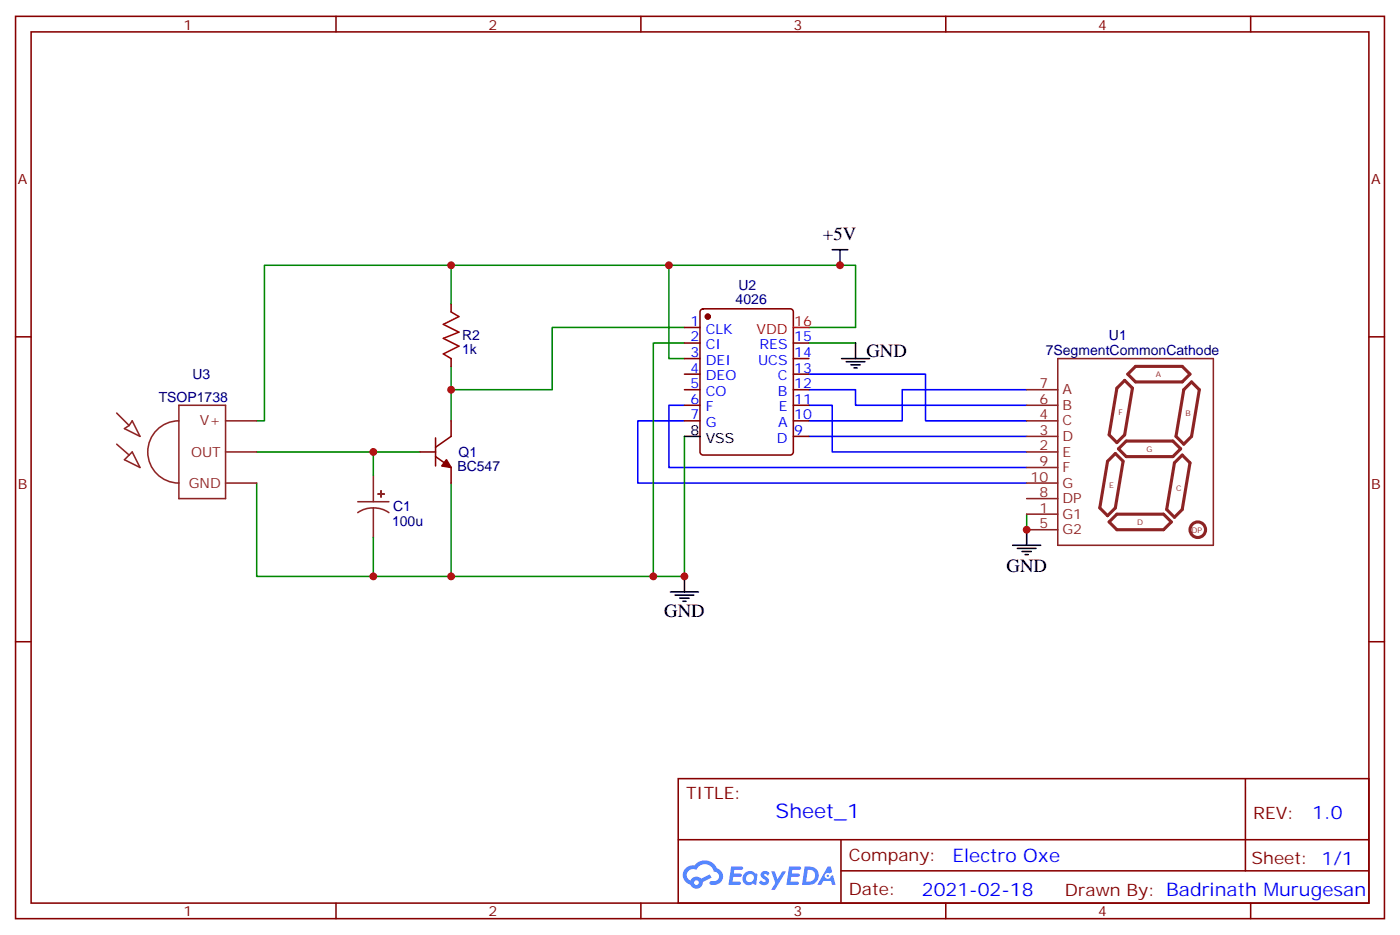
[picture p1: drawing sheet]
<svg xmlns="http://www.w3.org/2000/svg" width="317mm" height="212mm" viewBox="0 0 317 212" stroke-linecap="round" stroke-linejoin="round" font-family="sans-serif">
<g fill="none" stroke="#870000" stroke-width=".35">
<path d="M3.5 3.7h310.5v204.6h-310.5zM7.1 7.2h303.3v197.6h-303.3zM76.2 3.7v3.5M145.3 3.7v3.5M214.5 3.7v3.5M283.6 3.7v3.5M3.5 76.4h3.6M310.4 76.4h3.6M3.5 145.5h3.6M310.4 145.5h3.6M153.8 176.6h156.6v28.2h-156.6zM282.4 176.6v20.9"/>
<path d="M153.8 190.4h156.5M190.7 197.5h119.6M190.7 190.4v14.1M76.2 204.8v3.5M145.3 204.8v3.5M214.5 204.8v3.5M283.6 204.8v3.5"/>
</g>
<g fill="#5487ff">
<path d="M172.8 197.7a1.22 1.22 0 0 1 1.7 .3l-.4 .6a.47 .47 0 0 0-.3-.4 .47 .47 0 0 0-.5 .2v.1a1.55 1.55 0 0 1 1.1 1.5 1.34 1.34 0 0 1-2.3 .1l.5-.5 .7 .4a.29 .29 0 0 0 .4-.2 .29 .29 0 0 0-.3-.4 1.04 1.04 0 0 1-.6-1.7z"/>
<path d="M165.8 196.5h2.1a.43 .43 0 0 1 .5 .1 .43 .43 0 0 1 .1 .4l-.3 .2h-1.7l-.1 .9 1.7 .1a.37 .37 0 0 1 .1 .4 .37 .37 0 0 1-.3 .2h-1.6l-.2 1.1h1.3a.43 .43 0 0 1 .5 .1 .43 .43 0 0 1 .1 .5l-.3 .1h-2.5z"/>
<path d="M179 196.5h2.1a.43 .43 0 0 1 .4 .1 .43 .43 0 0 1 .1 .4l-.3 .2h-1.6l-.1 .9 1.6 .1a.36 .36 0 0 1 .2 .4 .36 .36 0 0 1-.4 .2h-1.6l-.1 1.1h1.3a.43 .43 0 0 1 .4 .1 .43 .43 0 0 1 .1 .5l-.3 .1h-2.4z"/>
<path d="M187.7 196.5h.7l.3 1.2-.6 .4a.69 .69 0 0 0-1 .2 .69 .69 0 0 0 .5 1 .69 .69 0 0 0 .8-.6l.5-.3 .6 2.2h-.8l-.2-.8h-1.8l-.5 .8h-.8z"/>
<path d="M174.9 197.6h.8l.6 1.8 1.1-1.8h.9l-2.6 4.2h-.8l.9-1.6z"/>
<path d="M182.5 196.5l-.6 4.1h1.3a2.11 2.11 0 0 0 2.5-2.1 2.11 2.11 0 0 0-2.5-2zM183.2 197.2a1.39 1.39 0 0 1 1.7 1.4 1.39 1.39 0 0 1-1.8 1.3h-.3z"/>
<path d="M168.8 198.1a1.47 1.47 0 0 0-.1 2.1 1.47 1.47 0 0 0 2.1 .1l.7 .3 .3-2.3-.2-.2h-.4a1.49 1.49 0 0 0-2.4 0zM169.5 198.5a.92 .92 0 0 1 1.5 .5 .92 .92 0 0 1-1.3 1 .9 .9 0 0 1-.2-1.5z"/>
<path d="M155.5 196.9a2.18 2.18 0 0 0 1.1 3.7 1.44 1.44 0 0 0 1.6 .9 1.44 1.44 0 0 0 1.2-1.5l2-1-.5-.7-1.9 1a1.47 1.47 0 0 0-2.4 .4 1.39 1.39 0 0 1-.7-2 1.39 1.39 0 0 1 2-.4 2.12 2.12 0 0 1 2.2-1.3 2.12 2.12 0 0 1 1.9 1.7 1.07 1.07 0 0 1 1.1 1 1.07 1.07 0 0 1-1 1.1h-.7a.43 .43 0 0 0-.5 .4 .43 .43 0 0 0 .4 .5 1.98 1.98 0 0 0 2.5-1.3 1.98 1.98 0 0 0-1.2-2.5 2.98 2.98 0 0 0-5.1-.7l-1.1 .1zM157.4 200.2a.55 .55 0 0 1 1.1 0 .55 .55 0 0 1-1.1 0z"/>
<circle cx="187.7" cy="198.6" r=".26"/>
</g>
<g fill="none" stroke="#008700" stroke-width=".35">
<path d="M102.3 60.1v8.9M151.7 60.1v21.2h3.5M155.2 74.3h-30v14.1h-22.9M155.2 77.8h-7v52.9h-90v-21.2M183.4 74.3h10.6v-14.2h-134v35.3h-1.8M183.4 77.8h10.6M102.3 83.1v12.3M155.2 99v31.7h-7M58.2 102.5h37M84.7 102.5v5.3M102.3 109.5v21.2M232.8 116.6v3.5"/>
<path d="M84.7 121.9v8.8"/>
</g>
<g fill="none" stroke="#000" stroke-width=".35">
<path d="M188.7 56.6h3.6M190.5 56.6v3.5M194 77.8v3.5M155.2 99h3.5M190.9 81.3h6.3M191.9 82h4.2M193 82.7h2.1M193.7 83.4h.7M152 134.2h6.4M153.1 134.9h4.2M154.2 135.6h2.1M154.9 136.3h.7"/>
<path d="M155.2 130.7v3.5M229.7 123.6h6.3M230.7 124.4h4.2M231.8 125.1h2.1M232.5 125.8h.7M232.8 120.1v3.5"/>
</g>
<path d="M155.2 95.4h-10.6v14.1h88.2M155.2 91.9h-3.5v14.1h81.1M183.4 91.9h5.3v10.6h44.1M183.4 84.8h26.5v10.6h22.9M183.4 88.4h10.6v3.5h38.8M183.4 99h49.4M232.8 88.4h-28.2v7h-21.2" fill="none" stroke="#00f" stroke-width=".35"/>
<path d="M102.3 70.7l1.8 1.1-3.6 1.8 3.6 1.7-3.6 1.4 3.6 1.8-3.6 1.8 1.8 1" fill="none" stroke="#a10000" stroke-width=".35"/>
<g fill="none" stroke="#870000" stroke-width=".35">
<path d="M102.3 69v1.7M155.2 74.3h3.5M155.2 77.8h3.5M159 70.2l.5-.2h19.7a.71 .71 0 0 1 .7 .7v31.8a.76 .76 0 0 1-.7 .7h-19.7a.76 .76 0 0 1-.8-.7v-31.8zM179.9 77.8h3.5M98.8 99.3v6.4M102.3 81.3v1.8M102.3 95.4v3.6l-3.5 2.4M155.2 81.3h3.5M155.2 84.8h3.5M155.2 88.4h3.5M155.2 91.9h3.5"/>
<path d="M155.2 95.4h3.5M179.9 81.3h3.5M179.9 84.8h3.5M179.9 88.4h3.5M179.9 91.9h3.5M179.9 95.4h3.5M179.9 99h3.5M95.2 102.5h3.6M98.8 103.5l3.5 2.5v3.5"/>
</g>
<g fill="#870000" stroke="#870000" stroke-width=".35">
<path d="M101.2 104.2l1.1 1.8-2.1-.3z"/>
<circle cx="160.5" cy="71.8" r=".53"/>
</g>
<path d="M179.9 74.3h3.5" fill="none" stroke="#f00" stroke-width=".35"/>
<g fill="none" stroke="#8c2424" stroke-width=".35">
<path d="M26.5 93.7l2.8 2.8M30 95.4l1.7 3.6-3.5-1.8 1.1-.7zM40.6 95.4a7.1 7.1 0 0 0-7.1 7.1 7.1 7.1 0 0 0 7.1 7M40.6 91.9h10.6v21.2h-10.6zM51.2 95.4h7M232.8 99h7.1M232.8 95.4h7.1M232.8 91.9h7.1M232.8 88.4h7.1M239.9 81.3h35.3v42.3h-35.3zM26.5 100.7l2.8 2.5M30 102.5l1.7 3.5-3.5-1.8z"/>
<path d="M51.2 109.5h7M51.2 102.5h7M81.1 113.8h7.1M84.7 115.2l-1.9 .2-1.7 .8M84.7 115.2l1.8 .2 1.7 .8M84.7 107.8v6M84.7 115.2v6.7M232.8 116.6h7.1M232.8 113.1h7.1M232.8 109.5h7.1M232.8 106h7.1M232.8 102.5h7.1"/>
<path d="M232.8 120.1h7.1"/>
</g>
<g fill="none" stroke="#8c2424" stroke-width=".71">
<path d="M253.3 88l1.8-1.7 1.7 1.7-1.7 10.6-1.8 1.8-1.8-1.8zM255.8 84.8l1.7-1.7h10.6l1.8 1.7-1.8 1.8h-10.6zM268.5 88.4l1.7-1.8 1.8 1.8-1.8 10.6-1.7 1.7-1.8-1.7zM251.2 104.6l1.7-1.8 1.8 1.8-1.8 10.6-1.7 1.7-1.8-1.7zM253.3 116.6h10.6l1.7 1.8-1.7 1.7h-10.6l-1.8-1.7zM255.4 100h10.6l1.8 1.8-1.8 1.7h-10.6l-1.8-1.7zM266.3 105l1.8-1.8 1.8 1.8-1.8 10.5-1.8 1.8-1.7-1.8z"/>
<circle cx="271.6" cy="120.1" r="1.76"/>
</g>
<g fill="#8c2424" stroke="#8c2424" stroke-width=".35">
<path d="M85.7 112h1.4z"/>
<path d="M86.4 111.3v1.4z"/>
</g>
<g fill="#c00">
<circle cx="232.8" cy="120.1" r=".88"/>
<circle cx="148.2" cy="130.7" r=".88"/>
<circle cx="151.7" cy="60.1" r=".88"/>
<circle cx="102.3" cy="88.4" r=".88"/>
<circle cx="102.3" cy="60.1" r=".88"/>
<circle cx="102.3" cy="130.7" r=".88"/>
<circle cx="190.5" cy="60.1" r=".88"/>
<circle cx="84.7" cy="102.5" r=".88"/>
<circle cx="84.7" cy="130.7" r=".88"/>
<circle cx="155.2" cy="130.7" r=".88"/>
</g>
<text font-size="4.6" fill="#00f" x="175.9" y="185.6">Sheet_1</text>
<g font-size="4.2">
<text x="186.6" y="54.5">+5V</text>
<text x="196.5" y="80.9">GND</text>
<text x="228.3" y="129.7">GND</text>
<text x="150.6" y="139.9">GND</text>
</g>
<g font-size="4.2" fill="#00f">
<text x="297.6" y="185.8">1.0</text>
<text x="216" y="195.4">Electro Oxe</text>
<text x="209.1" y="203.2">2021-02-18</text>
</g>
<g font-size="3.9" fill="#800">
<text x="155.6" y="181.2">TITLE:</text>
<text x="284.2" y="185.8">REV:</text>
<text x="192.5" y="195.4">Company:</text>
<text x="283.9" y="196">Sheet: 1/1</text>
<text x="192.5" y="203">Date:</text>
<text x="241.5" y="203.1">Drawn By: Badrinath Murugesan</text>
</g>
<g font-size="3.2" fill="#800">
<text x="41.6" y="6.7">1</text>
<text x="110.8" y="6.7">2</text>
<text x="179.9" y="6.7">3</text>
<text x="249.1" y="6.7">4</text>
<text x="4.1" y="41.8">A</text>
<text x="311" y="41.8">A</text>
<text x="4.1" y="110.9">B</text>
<text x="311" y="110.9">B</text>
<text x="41.6" y="207.8">1</text>
<text x="110.8" y="207.8">2</text>
<text x="179.9" y="207.8">3</text>
<text x="249.1" y="207.8">4</text>
</g>
<g font-size="3.2" fill="#000080">
<text x="167.5" y="65.8">U2</text>
<text x="166.8" y="69">4026</text>
<text x="104.8" y="77.2">R2</text>
<text x="251.5" y="77.1">U1</text>
<text x="104.8" y="80.4">1k</text>
<text x="237.2" y="80.6">7SegmentCommonCathode</text>
<text x="43.7" y="86">U3</text>
<text x="36" y="91.3">TSOP1738</text>
<text x="103.7" y="106.8">BC547</text>
<text x="104" y="103.6">Q1</text>
<text x="88.9" y="119.2">100u</text>
<text x="89.2" y="116">C1</text>
</g>
<g font-size="3.2" fill="#00f">
<text x="156.6" y="73.9">1</text>
<text x="156.6" y="77.4">2</text>
<text x="160.1" y="75.7">CLK</text>
<text x="180.1" y="77.4">15</text>
<text x="156.6" y="81">3</text>
<text x="160.1" y="79.2">CI</text>
<text x="160.1" y="82.7">DEI</text>
<text x="171.9" y="82.7">UCS</text>
<text x="172.2" y="79.2">RES</text>
<text x="180.1" y="81">14</text>
<text x="156.6" y="84.5">4</text>
<text x="156.6" y="88">5</text>
<text x="160.1" y="86.3">DEO</text>
<text x="160.1" y="89.8">CO</text>
<text x="176.4" y="86.3">C</text>
<text x="176.4" y="89.8">B</text>
<text x="180.1" y="88">12</text>
<text x="180.1" y="84.5">13</text>
<text x="156.6" y="91.5">6</text>
<text x="156.6" y="95.1">7</text>
<text x="160.1" y="93.3">F</text>
<text x="176.6" y="93.3">E</text>
<text x="180.1" y="95.1">10</text>
<text x="180.1" y="91.5">11</text>
<text x="160.1" y="96.8">G</text>
<text x="176.2" y="100.4">D</text>
<text x="176.4" y="96.8">A</text>
<text x="180.1" y="98.6">9</text>
</g>
<g font-size="3.2" fill="#f00">
<text x="171.6" y="75.7">VDD</text>
<text x="180.1" y="73.9">16</text>
</g>
<g font-size="3.2" fill="#8d2323">
<text x="235.8" y="88">7</text>
<text x="240.9" y="89.4">A</text>
<text x="235.8" y="95.1">4</text>
<text x="235.8" y="91.5">6</text>
<text x="240.9" y="93">B</text>
<text x="45.3" y="96.5">V+</text>
<text x="235.8" y="98.6">3</text>
<text x="240.9" y="100">D</text>
<text x="240.9" y="96.5">C</text>
<text x="43.3" y="103.5">OUT</text>
<text x="235.8" y="105.7">9</text>
<text x="235.8" y="102.1">2</text>
<text x="240.9" y="107.1">F</text>
<text x="240.9" y="103.5">E</text>
<text x="42.8" y="110.6">GND</text>
<text x="233.7" y="109.2">10</text>
<text x="235.8" y="112.7">8</text>
<text x="240.9" y="110.6">G</text>
<text x="235.8" y="119.8">5</text>
<text x="235.8" y="116.2">1</text>
<text x="240.9" y="117.7">G1</text>
<text x="240.9" y="114.1">DP</text>
<text x="240.9" y="121.2">G2</text>
</g>
<g font-size="3.2">
<text x="156.6" y="98.6">8</text>
<text x="160.1" y="100.4">VSS</text>
</g>
<g font-size="1.8" fill="#8d2323">
<text x="262.1" y="85.5">A</text>
<text x="253.6" y="94">F</text>
<text x="268.8" y="94.4">B</text>
<text x="260" y="102.5">G</text>
<text x="251.5" y="110.6">E</text>
<text x="266.7" y="111.3">C</text>
<text x="257.9" y="119.1">D</text>
<text x="270.2" y="120.8">DP</text>
</g>
</svg>
